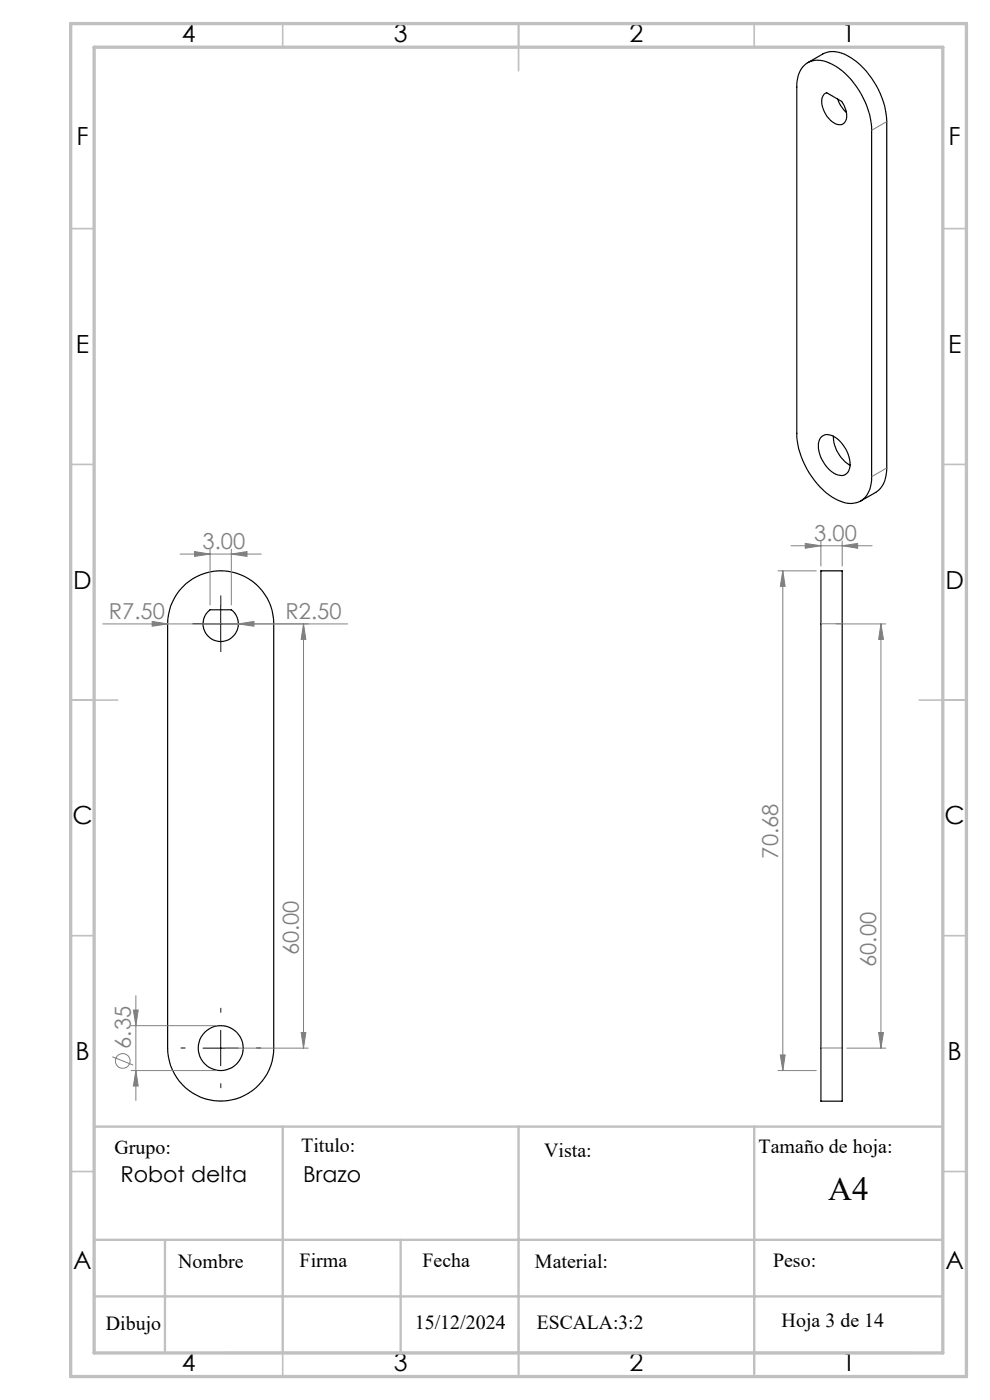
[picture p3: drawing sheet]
<svg xmlns="http://www.w3.org/2000/svg" width="210mm" height="297mm" viewBox="0 0 210 297" stroke-linecap="round" stroke-linejoin="round" font-family="sans-serif">
<g fill="none" stroke="#000" stroke-width=".25">
<path d="M170.4 14.1a4.5 4.5 0 0 1 5.5-.7 16.2 16.2 0 0 1 8.3 10.1l.7 3.3v74.3a5.5 5.5 0 0 1-2.7 5.4 5.9 5.9 0 0 1-5.6-1 17.5 17.5 0 0 1-7.6-13.6v-74.2l.4-2zM171.3 13.3l3.2-1.8a5.7 5.7 0 0 1 6 .7 17.7 17.7 0 0 1 7.6 13.6v73.5a5.6 5.6 0 0 1-2.3 5.2l-3.2 1.8M174.8 20l.6-.3 3.1 1.8a4.1 4.1 0 0 1 .7 4.4 1.82 1.82 0 0 1-2.6 0 5.5 5.5 0 0 1-2.2-5.3zM177.7 21l.7 1.5 1.1 1.3M174.3 92.6a2.66 2.66 0 0 1 3.5 .7 6.9 6.9 0 0 1 2.4 6.1 1.87 1.87 0 0 1-2.8 1.2 7.1 7.1 0 0 1-3.7-6.9zM176.8 92.5a7.4 7.4 0 0 0 3.5 6.2M38.7 124.6a11.3 11.3 0 0 1 12.3-2.7 11.3 11.3 0 0 1 7.1 10.5v90a11.3 11.3 0 0 1-11.3 11.2 11.3 11.3 0 0 1-11.2-11.2v-90a11 11 0 0 1 3.1-7.8zM44.2 129.7l.4-.3h4.5a3.7 3.7 0 0 1 .6 5.3 3.7 3.7 0 0 1-5.4 .4 3.7 3.7 0 0 1-.1-5.4zM174.1 121.1h4.5v112.5h-4.5z"/>
<circle cx="46.8" cy="222.4" r="4.8"/>
</g>
<path d="M188.1 25.8l-3.2 1.8M188.1 99.3l-3.2 1.8M178.7 132.3h-4.5M178.7 222.3h-4.5" fill="none" stroke="#808080" stroke-width=".21" stroke-dasharray="6.3 1.3 1.3 1.3 1.3 1.3"/>
<g fill="none" stroke="#808080" stroke-width=".21">
<path d="M38.2 117.5h17.2M41.3 117l3.3 .5-3.3 .5zM44.6 116.5v11.8M49.1 117.5l3.3-.5v1zM49.1 116.5v11.8M167.8 115.8h17.2M170.8 115.3l3.3 .5-3.3 .5zM174.1 114.8v5.3M178.6 115.8l3.3-.5v1zM178.6 114.8v5.3M21.8 132.4h51.9M32.3 131.8l3.3 .6-3.3 .5z"/>
<path d="M50.6 132.4l3.3-.6v1.1zM64.4 132.4v90M64.4 132.4l.5 3.2h-1zM165 121.1h8.1M166.1 121.1v106M166.1 121.1l.4 3.3h-1zM177.4 132.4h10.5M186.9 132.4v90M186.9 132.4l.5 3.2h-1zM27.8 217.6h18M28.3 214.3h1l-.5 3.3zM28.8 211.2v22.3"/>
<path d="M63.9 219h1l-.5 3.4zM186.4 219h1l-.5 3.4zM23.8 224.2l4.5 1.8M27.8 227.1h18M28.8 227.1l.5 3.3h-1zM47.8 222.4h17.6M165 227.1h8.1M165.5 223.8h1l-.4 3.3zM179.6 222.4h8.3"/>
<circle cx="26" cy="225.1" r="1.55"/>
</g>
<path d="M43.1 132.3h-2.3M46.8 128.6v-2.3M46.8 136.1v2.2M50.6 132.3h2.2M46.8 214.8v-1M39.3 222.3h-1M46.8 229.8v1M54.3 222.3h1" fill="none" stroke="#000" stroke-width=".21" stroke-dasharray="15.2 1.3 1.3 1.3" stroke-linecap="butt"/>
<path d="M43.1 132.4h7.5M46.8 128.6v7.5M46.8 218.6v7.5M43.1 222.4h7.5" fill="none" stroke="#000" stroke-width=".21"/>
<g fill="none" stroke="#c0c0c0" stroke-width=".35">
<path d="M60 5v5M110 5v10M160 5v5M15 48.5h5M200 48.5h5M15 98.5h5M200 98.5h5M15 148.5h10M195 148.5h10M15 198.5h5M200 198.5h5M15 248.5h5"/>
<path d="M200 248.5h5M60 287v5M110 282v10M160 287v5"/>
</g>
<path d="M20 239h180M60 239v48M110 239v48M160 239v52.4M20 263h180M20 275h180M35 263v24M85 263v24M47.7 287h146" fill="none" stroke="#c0c0c0" stroke-width=".5"/>
<path d="M15 5h190v287h-190zM20 10h180v277h-180z" fill="none" stroke="#c0c0c0" stroke-width=".7"/>
<g fill="#808080">
<path d="M50.6 132.4l3.3-.6v1.1z"/>
<path d="M32.3 131.8l3.3 .6-3.3 .5z"/>
<path d="M178.6 115.8l3.3-.5v1zM170.8 115.3l3.3 .5-3.3 .5z"/>
<path d="M49.1 117.5l3.3-.5v1zM41.3 117l3.3 .5-3.3 .5z"/>
<path d="M165.5 223.8h1l-.4 3.3zM166.1 121.1l.4 3.3h-1z"/>
<path d="M28.3 214.3h1l-.5 3.3zM28.8 227.1l.5 3.3h-1zM64.4 132.4l.5 3.2h-1zM63.9 219h1l-.5 3.4zM186.9 132.4l.5 3.2h-1zM186.4 219h1l-.5 3.4z"/>
</g>
<text font-size="7.1" x="175.7" y="254.7">A4</text>
<g font-size="5.3">
<text x="38.5" y="8.9">4</text>
<text x="83.5" y="8.9">3</text>
<text x="133.6" y="8.9">2</text>
<text x="178.6" y="8.9">1</text>
<text x="16.2" y="30.7">F</text>
<text x="201.2" y="30.7">F</text>
<text x="16.1" y="74.9">E</text>
<text x="201.1" y="74.9">E</text>
<text x="15.5" y="124.9">D</text>
<text x="200.5" y="124.9">D</text>
<text x="15.4" y="174.9">C</text>
<text x="200.4" y="174.9">C</text>
<text x="16" y="224.9">B</text>
<text x="201" y="224.9">B</text>
<text x="15.5" y="269.2">A</text>
<text x="200.5" y="269.2">A</text>
<text x="38.5" y="290.9">4</text>
<text x="83.5" y="290.9">3</text>
<text x="133.6" y="290.9">2</text>
<text x="178.6" y="290.9">1</text>
</g>
<g font-size="4.7" fill="#808080">
<text x="43" y="116.5">3.00</text>
<text x="172.7" y="114.8">3.00</text>
<text x="23.1" y="131.3">R7.50</text>
<text x="60.6" y="131.3">R2.50</text>
<text x="165" y="182.1" transform="rotate(-90 165 182.1)">70.68</text>
<text x="63.4" y="202.7" transform="rotate(-90 63.4 202.7)">60.00</text>
<text x="185.9" y="205.1" transform="rotate(-90 185.9 205.1)">60.00</text>
<text x="27.8" y="222.5" transform="rotate(-90 27.8 222.5)">6.35</text>
</g>
<g font-size="4.7">
<text x="25.5" y="250.7">Robot delta</text>
<text x="64.3" y="250.7">Brazo</text>
</g>
<g font-size="4.2">
<text x="24.3" y="244.9">Grupo:</text>
<text x="63.9" y="244.3">Titulo:</text>
<text x="115.4" y="245.5">Vista:</text>
<text x="160.9" y="244.7">Tamaño de hoja:</text>
<text x="37.8" y="269">Nombre</text>
<text x="63.6" y="268.9">Firma</text>
<text x="89.6" y="268.9">Fecha</text>
<text x="113.5" y="269">Material:</text>
<text x="164" y="268.7">Peso:</text>
<text x="88" y="281.9">15/12/2024</text>
<text x="113.9" y="281.9">ESCALA:3:2</text>
<text x="165.8" y="281.6">Hoja 3 de 14</text>
<text x="22.4" y="282.1">Dibujo</text>
</g>
</svg>
